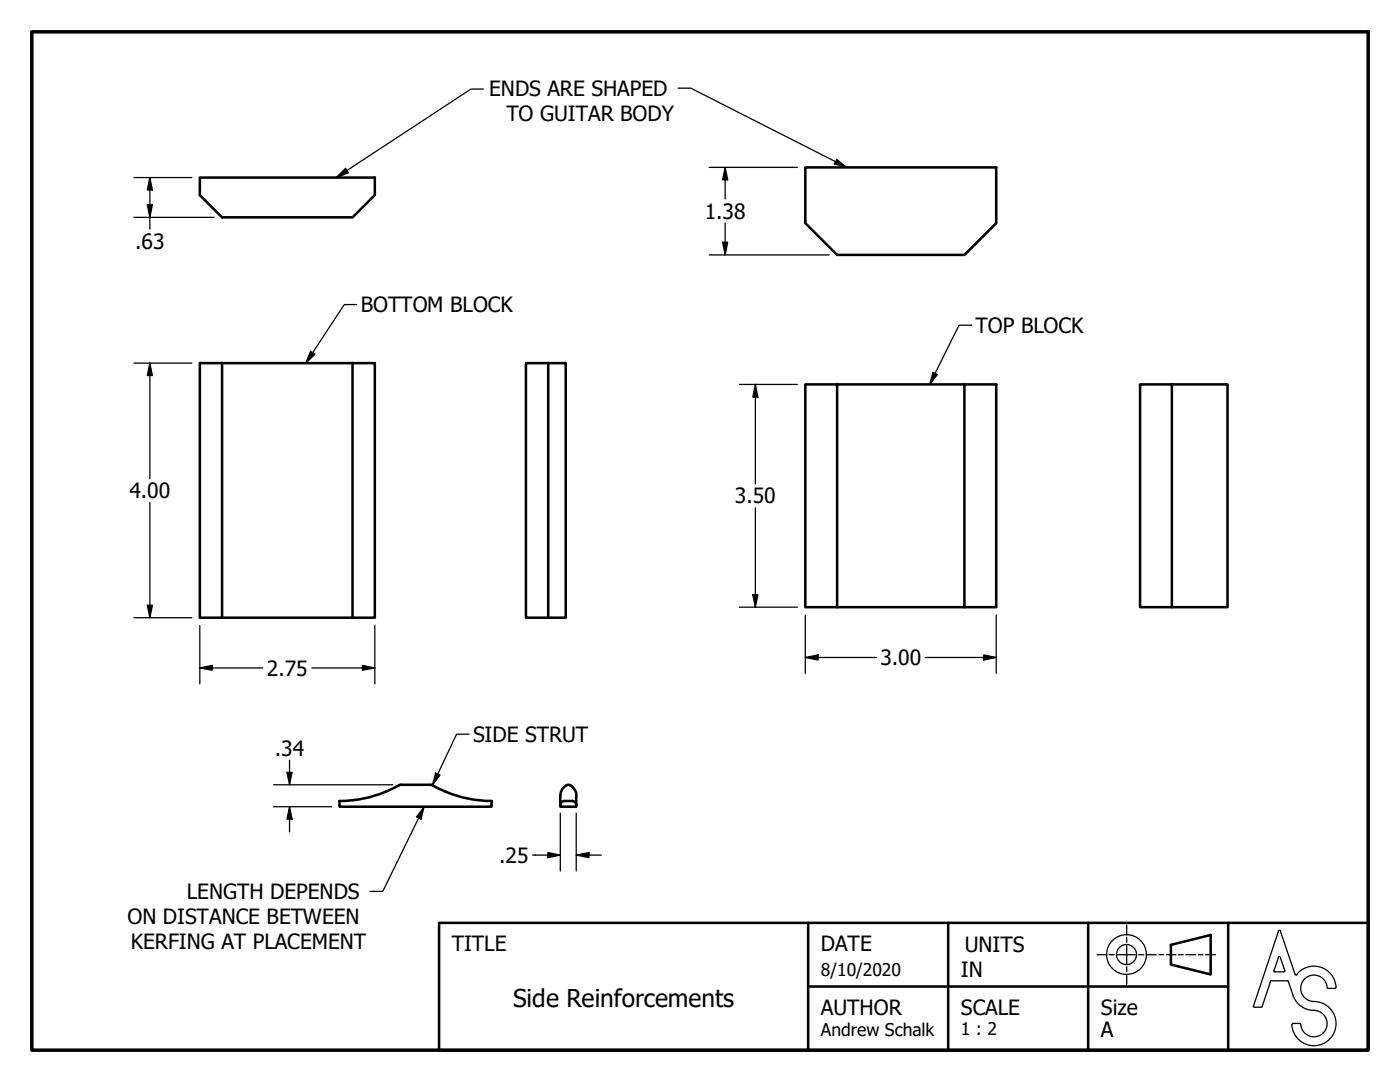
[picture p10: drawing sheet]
<svg xmlns="http://www.w3.org/2000/svg" width="279mm" height="216mm" viewBox="0 0 279 216" stroke-linecap="round" stroke-linejoin="round" font-family="sans-serif">
<!-- layer: Visible (ANSI) -->
<g fill="none" stroke="#000" stroke-width=".51">
<path d="M39.9 35.4h34.9v3.5l-4.4 4.5h-26.1l-4.4-4.5zM160.7 33.4h38.1v11.1l-6.3 6.4h-25.4l-6.4-6.4zM39.9 72.5h4.4v50.8h-4.4zM44.3 72.5h26.1M70.4 72.5h4.4v50.8h-4.4zM105 72.5h4.4v50.8h-4.4zM109.4 72.5h3.5v50.8h-3.5M160.7 76.7h6.4v44.5h-6.4zM167.1 76.7h25.4M192.5 76.7h6.3v44.5h-6.3zM227.5 76.7h6.4v44.5h-6.4zM233.9 76.7h11.1v44.5h-11.1"/>
<path d="M44.3 123.3h26.1M167.1 121.2h25.4M67.8 159.8v1.2h30.3v-1.2M77 158a23.7 23.7 0 0 1-9.2 1.8M79.6 156.7l-2.6 1.3M80 156.6l-.4 .1M80 156.6h5.9M85.9 156.6l.4 .1M86.3 156.7l2.7 1.3M89 158a23.7 23.7 0 0 0 9.1 1.8M112.6 159.8a.79 .79 0 0 0-.8 .8M112.6 159.8h1.6"/>
<path d="M113 156.7l-.8 .8a4.4 4.4 0 0 0-.4 3.2v.3h3.2a8.8 8.8 0 0 0-.2-3.3l-.6-.8-.4-.2M113.1 156.7h.7M114.2 159.8a.79 .79 0 0 1 .8 .8"/>
</g>
<!-- layer: Border (ANSI) -->
<path d="M6.3 6.3h266.7v203.2h-266.7z" fill="none" stroke="#000" stroke-width=".7"/>
<!-- layer: Sketch Geometry (ANSI) -->
<g fill="none" stroke="#000" stroke-width=".25">
<path d="M218.9 190.5h2M221.4 190.5h1M222.9 190.5h3.9M224.9 188.5v4M224.9 184.6v2M224.9 187v1M224.9 192.9v1M224.9 194.4v2M227.3 190.5h1M228.8 190.5h2M231.3 190.5h.9M232.7 190.5h2"/>
<path d="M235.2 190.5h1M236.7 190.5h1.9M239.1 190.5h1M240.6 190.5h2M253.6 195.8l-1.7 5M253.7 195.7l-.2 .2M253.7 195.7h3.2M254.3 193.6l.2 .3h1.7M255.1 191l.2-.1 .2 .1M255.1 191.1l-.8 2.6M255.1 185.8l-4.9 14.9M255.5 185.8l2.9 8.6"/>
<path d="M255.5 191.1l.9 2.6M255.6 185.8l-.2-.2-.2 .2M256.4 193.6l-.2 .3M257 195.7l.2 .2M257.1 195.8a8.3 8.3 0 0 0 2 4.6 5 5 0 0 0 3.7 1.3 2.64 2.64 0 0 1 2 2.9 2.64 2.64 0 0 1-2.6 2.3 2.64 2.64 0 0 1-2.6-2.4M258.5 194.4l.1 .2 .2-.1M258.8 194.4a4.4 4.4 0 0 1 4.9-1.4 4.4 4.4 0 0 1 2.9 4.2h-.2M264.9 197a2.64 2.64 0 0 0-2.8-2.4 2.64 2.64 0 0 0-2.5 2.7 2.64 2.64 0 0 0 2.6 2.5 4.4 4.4 0 0 1 4.4 4.4 4.4 4.4 0 0 1-4.2 4.5 4.4 4.4 0 0 1-4.6-4.2M264.9 197l.2 .2M265 197.2h1.4M250.1 200.7l.1 .2 .2 .1h1.3l.2-.2M258.1 204.2h1.3"/>
<path d="M258.1 204.2l-.2 .2M259.4 204.2l.2 .2"/>
<circle cx="224.8" cy="190.5" r="4"/>
<circle cx="224.8" cy="190.5" r="2"/>
</g>
<!-- layer: Title (ANSI) -->
<path d="M161.3 184.1h-73.7v25.4h73.7M161.3 196.8h83.8M189.2 184.1v25.4h83.8v-25.4h-55.8v25.4M189.2 184.1h-27.9v25.4h27.9M189.2 184.1h28M233.7 188.5l7.9-1.9v7.8l-7.9-1.9zM245.1 184.1v25.4" fill="none" stroke="#000" stroke-width=".51"/>
<!-- layer: Dimension (ANSI) -->
<g fill="none" stroke="#000" stroke-width=".25">
<path d="M26.7 35.4h11.6M29.9 35.4l.5 2.5h-1zM29.9 35.4v10.3M141.5 33.4h17.6M144.7 33.4l.5 2.5h-1zM144.7 33.4v6.3M26.7 43.4h16M29.4 40.8h1l-.5 2.6zM141.5 50.9h24M144.2 48.3h1l-.5 2.6zM144.7 44.5v6.4M26.7 72.5h11.6"/>
<path d="M29.9 72.5l.5 2.4h-1zM29.9 72.5v23M147.6 76.7h11.5M150.7 76.7l.6 2.5h-1.1zM150.7 76.7v19.9M29.9 100.3v23M150.2 118.7h1.1l-.6 2.5zM150.7 101.3v19.9M26.7 123.3h11.6M29.4 120.8h1l-.5 2.5zM39.9 133.3l2.5-.5v.9zM39.9 133.3h12.6"/>
<path d="M39.9 124.8v11.7M62.2 133.3h12.6M72.3 132.8l2.5 .5-2.5 .4zM74.8 124.8v11.7M147.6 121.2h11.5M160.7 131.2l2.6-.5v1zM160.7 131.2h14.2M160.7 122.7v11.7M184.7 131.2h14.1M196.3 130.7l2.5 .5-2.5 .5zM198.8 122.7v11.7M54.6 156.6h23.8"/>
<path d="M57.3 154.1h1l-.5 2.5zM57.8 151.7v4.9M54.6 161h11.6M57.8 161l.5 2.4h-1zM57.8 161v5M106.3 170.6h5.5M109.3 170.1l2.5 .5-2.5 .5zM111.8 162.2v11.6M115 170.6l2.5-.5v1zM115 170.6h5M115 162.2v11.6"/>
</g>
<g fill="#000">
<path d="M29.9 35.4l.5 2.5h-1z" fill-rule="evenodd"/>
<path d="M144.7 33.4l.5 2.5h-1z" fill-rule="evenodd"/>
<path d="M29.4 40.8h1l-.5 2.6z" fill-rule="evenodd"/>
<path d="M144.2 48.3h1l-.5 2.6z" fill-rule="evenodd"/>
<path d="M29.9 72.5l.5 2.4h-1z" fill-rule="evenodd"/>
<path d="M150.7 76.7l.6 2.5h-1.1z" fill-rule="evenodd"/>
<path d="M150.2 118.7h1.1l-.6 2.5z" fill-rule="evenodd"/>
<path d="M29.4 120.8h1l-.5 2.5z" fill-rule="evenodd"/>
<path d="M39.9 133.3l2.5-.5v.9z" fill-rule="evenodd"/>
<path d="M72.3 132.8l2.5 .5-2.5 .4z" fill-rule="evenodd"/>
<path d="M160.7 131.2l2.6-.5v1z" fill-rule="evenodd"/>
<path d="M196.3 130.7l2.5 .5-2.5 .5z" fill-rule="evenodd"/>
<path d="M57.3 154.1h1l-.5 2.5z" fill-rule="evenodd"/>
<path d="M57.8 161l.5 2.4h-1z" fill-rule="evenodd"/>
<path d="M109.3 170.1l2.5 .5-2.5 .5z" fill-rule="evenodd"/>
<path d="M115 170.6l2.5-.5v1z" fill-rule="evenodd"/>
</g>
<!-- layer: Symbol (ANSI) -->
<path d="M96.5 17.8h-2.5l-26.9 17.6M135.3 17.6h2.6l31.1 15.8M69 33.6l.5 .9-2.4 .9zM167 31.8l2 1.6-2.5-.7zM62 70.1l.9 .6-1.9 1.8zM71.2 60.8h-2.5l-7.7 11.7M186.2 74.3l.9 .4-1.6 2zM193.9 64.9h-2.5l-5.9 11.8M86.9 154.2l.9 .4-1.5 2.1zM93.6 146.5h-2.5l-4.8 10.2M84.6 161l-.6 2.4-.9-.4zM84.6 161l-8.2 16.9h-2.5" fill="none" stroke="#000" stroke-width=".25"/>
<g fill="#000">
<path d="M69 33.6l.5 .9-2.4 .9z" fill-rule="evenodd"/>
<path d="M167 31.8l2 1.6-2.5-.7z" fill-rule="evenodd"/>
<path d="M62 70.1l.9 .6-1.9 1.8z" fill-rule="evenodd"/>
<path d="M186.2 74.3l.9 .4-1.6 2z" fill-rule="evenodd"/>
<path d="M86.9 154.2l.9 .4-1.5 2.1z" fill-rule="evenodd"/>
<path d="M84.6 161l-.6 2.4-.9-.4z" fill-rule="evenodd"/>
</g>
<text font-size="4.9" x="102.4" y="201">Side Reinforcements</text>
<g font-size="4.2">
<text x="97.6" y="19.1">ENDS ARE SHAPED</text>
<text x="101.1" y="24.1">TO GUITAR BODY</text>
<text x="140.7" y="43.6">1.38</text>
<text x="27" y="49.7">.63</text>
<text x="72" y="62.3">BOTTOM BLOCK</text>
<text x="194.7" y="66.4">TOP BLOCK</text>
<text x="25.8" y="99.4">4.00</text>
<text x="146.7" y="100.5">3.50</text>
<text x="53.3" y="134.8">2.75</text>
<text x="175.7" y="132.7">3.00</text>
<text x="94.4" y="148">SIDE STRUT</text>
<text x="54.9" y="150.8">.34</text>
<text x="99.6" y="172.1">.25</text>
<text x="37.3" y="179.4">LENGTH DEPENDS</text>
<text x="25.5" y="184.4">ON DISTANCE BETWEEN</text>
<text x="26.1" y="189.4">KERFING AT PLACEMENT</text>
<text x="90.2" y="189.7">TITLE</text>
<text x="163.8" y="189.7">DATE</text>
<text x="192.5" y="190">UNITS</text>
<text x="191.8" y="195">IN</text>
<text x="163.8" y="202.5">AUTHOR</text>
<text x="191.8" y="202.5">SCALE</text>
<text x="219.7" y="202.5">Size</text>
<text x="219.7" y="206.9">A</text>
</g>
<g font-size="3.5">
<text x="163.8" y="194.7">8/10/2020</text>
<text x="163.8" y="206.6">Andrew Schalk</text>
<text x="191.8" y="206.6">1 : 2</text>
</g>
</svg>
